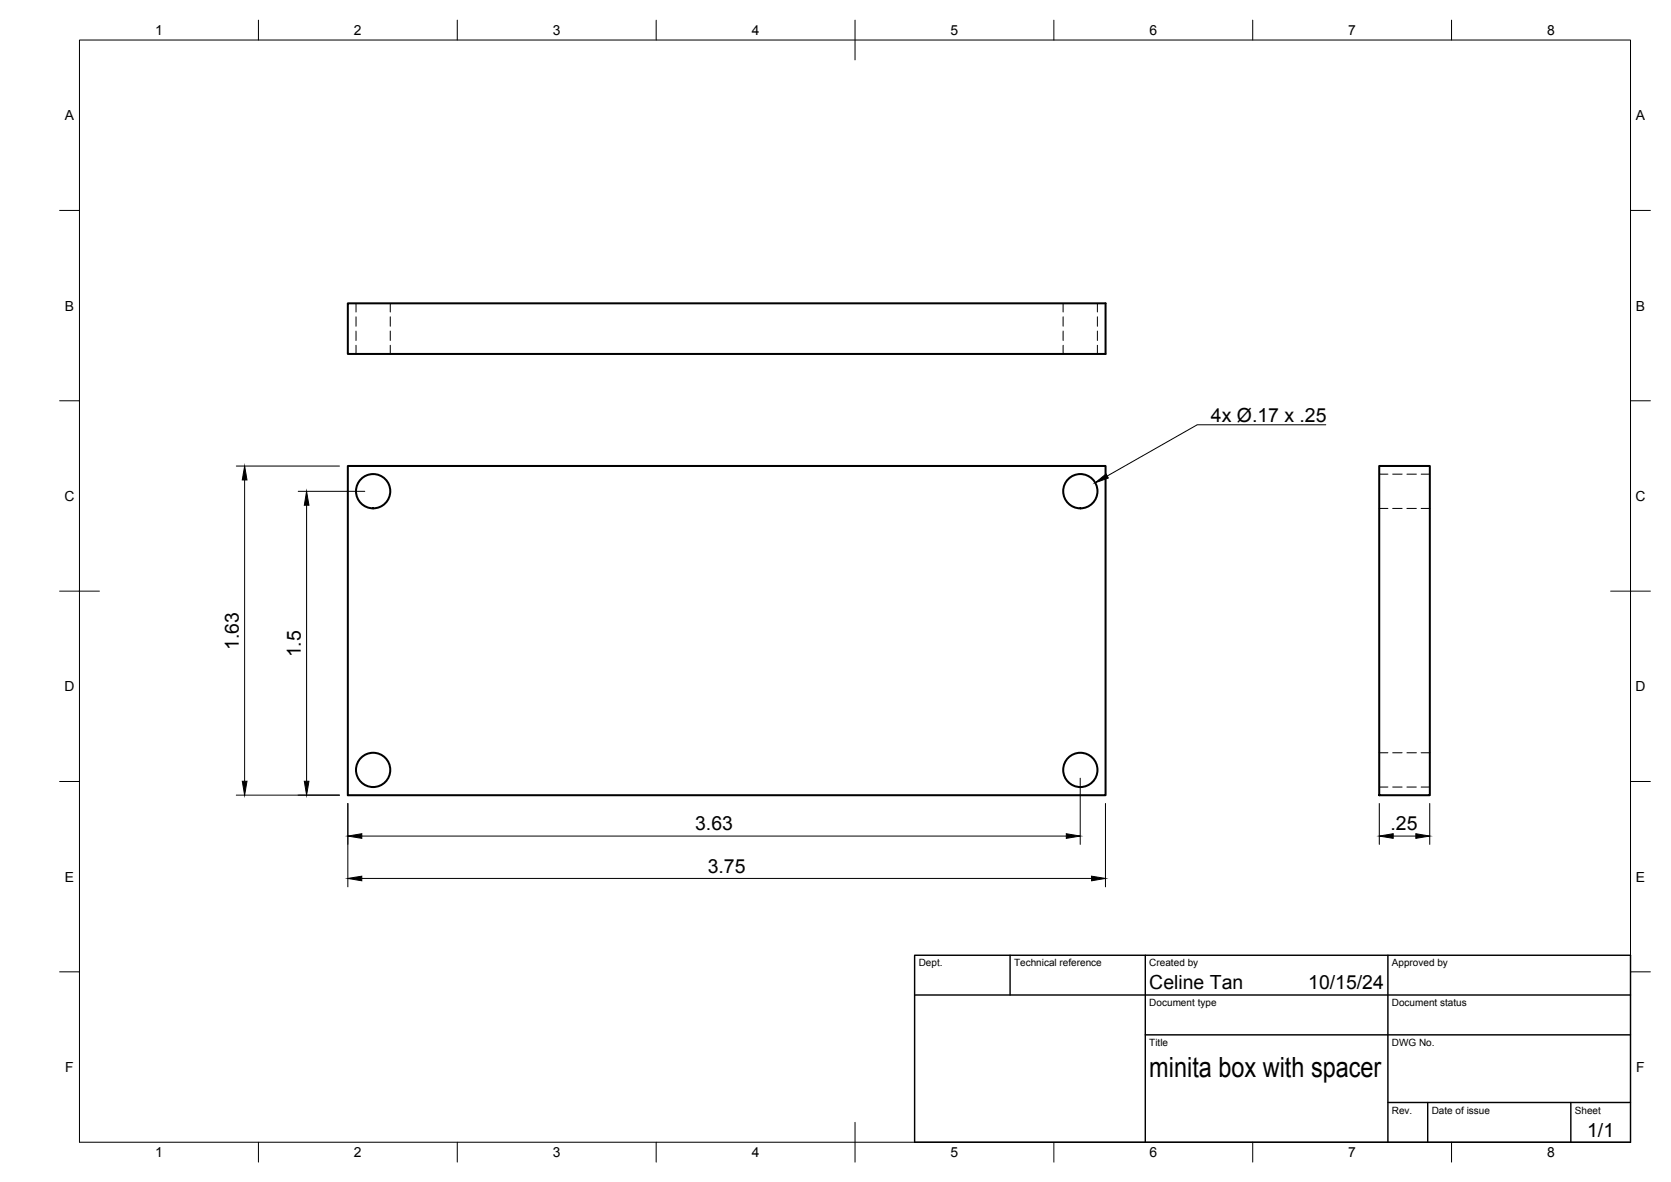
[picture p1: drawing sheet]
<svg xmlns="http://www.w3.org/2000/svg" width="420mm" height="297mm" viewBox="0 0 420 297" stroke-linecap="round" stroke-linejoin="round" font-family="sans-serif">
<!-- layer: Visible -->
<g fill="none" stroke="#000" stroke-width=".51">
<path d="M87.5 76.2h190.5v12.7h-190.5zM87.5 117.1h190.5v82.7h-190.5zM346.8 117.1h12.7v82.7h-12.7z"/>
<circle cx="93.8" cy="123.4" r="4.3"/>
<circle cx="271.6" cy="123.4" r="4.3"/>
<circle cx="93.8" cy="193.5" r="4.3"/>
<circle cx="271.6" cy="193.5" r="4.3"/>
</g>
<!-- layer: Hidden -->
<g fill="none" stroke="#000" stroke-width=".25">
<path d="M89.5 76.2v2.2M89.5 79.6v2.4M98.1 76.2v2.2M98.1 79.6v2.4M267.3 76.2v2.2M267.3 79.6v2.4M275.9 76.2v2.2M275.9 79.6v2.4M89.5 83.2v2.4M89.5 86.8v2.1M98.1 83.2v2.4M98.1 86.8v2.1"/>
<path d="M267.3 83.2v2.4M267.3 86.8v2.1M275.9 83.2v2.4M275.9 86.8v2.1M346.8 119.2h2.2M350.2 119.2h2.4M353.8 119.2h2.3M357.3 119.2h2.2M346.8 127.8h2.2M350.2 127.8h2.4M353.8 127.8h2.3M357.3 127.8h2.2"/>
<path d="M346.8 189.2h2.2M346.8 197.8h2.2M350.2 189.2h2.4M350.2 197.8h2.4M353.8 189.2h2.3M353.8 197.8h2.3M357.3 189.2h2.2M357.3 197.8h2.2"/>
</g>
<!-- layer: BORDER -->
<g fill="none" stroke="#000" stroke-width=".25">
<path d="M20 10.1h390v276.9h-390zM65 5.1v5M115 5.1v5M165 5.1v5M215 5.1v10M265 5.1v5M315 5.1v5M365 5.1v5M15 52.9h5M410 52.9h5M15 100.7h5M410 100.7h5"/>
<path d="M15 148.6h10M405 148.6h10M15 196.4h5M410 196.4h5M15 244.2h5M410 244.2h5M65 287v5M115 287v5M165 287v5M215 282.1v9.9M265 287v5M315 287v5"/>
<path d="M365 287v5"/>
</g>
<!-- layer: TITLEBLOCK -->
<path d="M230 240.1h180v46.9h-180zM230 250h180M254 240.1v9.9M288 240.1v46.9M349 240.1v46.9M288 260.1h122M349 277.1h61M359 277.1v9.9M395 277.1v9.9" fill="none" stroke="#000" stroke-width=".36"/>
<!-- layer: FD_Dimensions -->
<g fill="none" stroke="#000" stroke-width=".25">
<path d="M59.4 117.1h26M61.5 120.6v75.7M75 123.5h16.7M77.1 127v69.3M59.4 199.8h26M271.6 195.6v16.6M87.5 201.9v21M91 210.1h177.1M278 201.9v21M346.8 201.9v10.3M350.3 210.1h5.7M359.5 201.9v10.3"/>
<path d="M91 220.8h183.5"/>
</g>
<path d="M61.5 117.1l.6 3.5h-1.2zM77.1 123.5l.6 3.5h-1.2zM60.9 196.3h1.2l-.6 3.5zM76.5 196.3h1.2l-.6 3.5zM87.5 210.1l3.5-.6v1.2zM268.1 209.5l3.5 .6-3.5 .6zM346.8 210.1l3.5-.6v1.2zM356 209.5l3.5 .6-3.5 .6zM87.5 220.8l3.5-.6v1.1zM274.5 220.2l3.5 .6-3.5 .5z" fill="#000" stroke="#000" stroke-width=".25"/>
<!-- layer: Hole Notes -->
<path d="M275.4 121.3l2.7-2.2 .6 1z" fill="#000" stroke="#000" stroke-width=".25"/>
<path d="M333.4 106.8h-32.4l-22.6 12.8" fill="none" stroke="#000" stroke-width=".25"/>
<text font-size="7" x="289" y="270.6">minita box with spacer</text>
<g font-size="4.9">
<text x="304.5" y="106.1">4x Ø.17 x .25</text>
<text x="60" y="163.4" transform="rotate(-90 60 163.4)">1.63</text>
<text x="75.6" y="165.2" transform="rotate(-90 75.6 165.2)">1.5</text>
<text x="174.8" y="208.6">3.63</text>
<text x="349.6" y="208.6">.25</text>
<text x="177.9" y="219.3">3.75</text>
<text x="289" y="248.5">Celine Tan</text>
<text x="329" y="248.5">10/15/24</text>
<text x="399.1" y="285.7">1/1</text>
</g>
<g font-size="3.5">
<text x="39" y="8.8">1</text>
<text x="89" y="8.8">2</text>
<text x="139" y="8.8">3</text>
<text x="189" y="8.8">4</text>
<text x="239" y="8.8">5</text>
<text x="289" y="8.8">6</text>
<text x="339" y="8.8">7</text>
<text x="389" y="8.8">8</text>
<text x="16.3" y="30.2">A</text>
<text x="411.3" y="30.2">A</text>
<text x="16.3" y="78">B</text>
<text x="411.3" y="78">B</text>
<text x="16.2" y="125.9">C</text>
<text x="411.2" y="125.9">C</text>
<text x="16.2" y="173.7">D</text>
<text x="411.2" y="173.7">D</text>
<text x="16.3" y="221.6">E</text>
<text x="411.3" y="221.6">E</text>
<text x="16.4" y="269.4">F</text>
<text x="411.4" y="269.4">F</text>
<text x="39" y="290.8">1</text>
<text x="89" y="290.8">2</text>
<text x="139" y="290.8">3</text>
<text x="189" y="290.8">4</text>
<text x="239" y="290.8">5</text>
<text x="289" y="290.8">6</text>
<text x="339" y="290.8">7</text>
<text x="389" y="290.8">8</text>
</g>
<g font-size="2.5">
<text x="231" y="242.9">Dept.</text>
<text x="255" y="242.9">Technical reference</text>
<text x="289" y="242.9">Created by</text>
<text x="350" y="242.9">Approved by</text>
<text x="289" y="252.8">Document type</text>
<text x="350" y="252.8">Document status</text>
<text x="289" y="262.9">Title</text>
<text x="350" y="262.9">DWG No.</text>
<text x="350" y="279.9">Rev.</text>
<text x="360" y="279.9">Date of issue</text>
<text x="396" y="279.9">Sheet</text>
</g>
</svg>
